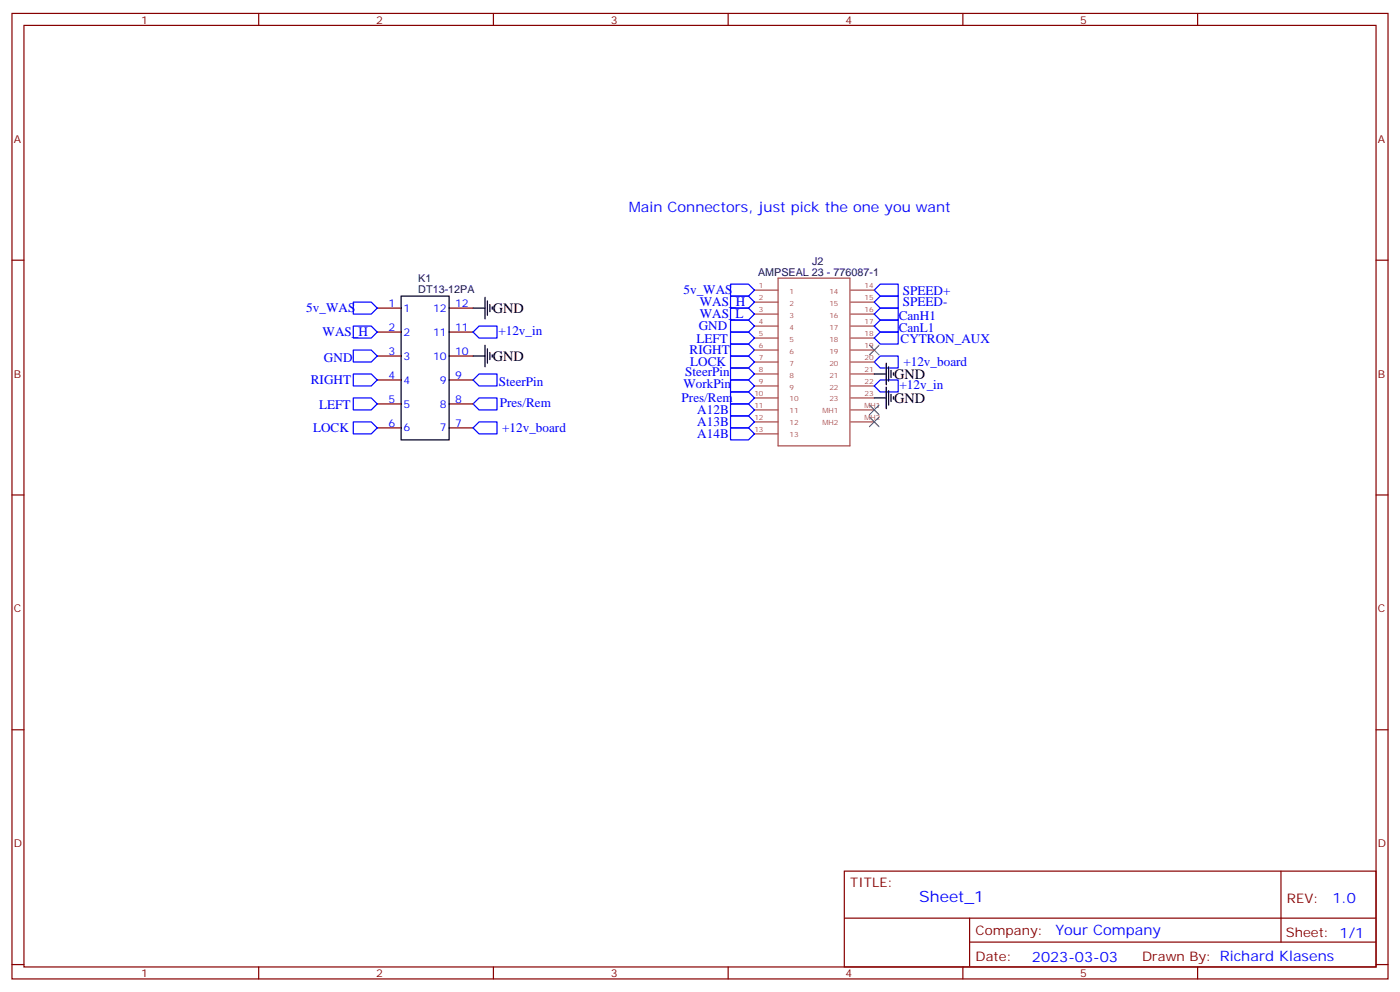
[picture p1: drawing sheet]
<svg xmlns="http://www.w3.org/2000/svg" width="412mm" height="292mm" viewBox="0 0 412 292" stroke-linecap="round" stroke-linejoin="round" font-family="sans-serif">
<g fill="none" stroke="#870000" stroke-width=".35">
<path d="M3.5 4h405.4v284.3h-405.4zM7.1 7.5h398.2v277.3h-398.2zM76.2 4v3.5M145.3 4v3.5M214.5 4v3.5M283.6 4v3.5M352.8 4v3.5M3.5 76.6h3.6M405.3 76.6h3.6M111.1 90.7h7.1M111.1 97.8h7.1M132.3 90.7h7"/>
<path d="M132.3 97.8h7M111.1 104.8h7.1M111.1 111.9h7.1M111.1 119h7.1M132.3 104.8h7M132.3 111.9h7M132.3 119h7M111.1 126h7.1M132.3 126h7M3.5 145.8h3.6M405.3 145.8h3.6M3.5 214.9h3.6"/>
<path d="M405.3 214.9h3.6M248.7 256.5h156.6v28.3h-156.6zM377.3 256.6v20.8M248.7 270.4h156.5M285.6 277.4h119.6M285.6 270.4v14.1M3.5 284.1h3.6M76.2 284.8v3.5M145.3 284.8v3.5M214.5 284.8v3.5M283.6 284.8v3.5M352.8 284.8v3.5"/>
<path d="M405.3 284.1h3.6"/>
</g>
<g fill="none" stroke="#00f" stroke-width=".35">
<path d="M104.1 96h5.3l1.7 1.8-1.7 1.8h-5.3zM104.1 89h5.3l1.7 1.7-1.7 1.8h-5.3zM141.1 96h5.3v3.6h-5.3l-1.8-1.8zM215.2 83.7h5.3l1.7 1.7-1.7 1.8h-5.3zM215.2 87.2h5.3l1.7 1.8-1.7 1.7h-5.3zM215.2 90.7h5.3l1.7 1.8-1.7 1.8h-5.3zM215.2 94.3h5.3l1.7 1.7-1.7 1.8h-5.3zM215.2 97.8h5.3l1.7 1.8-1.7 1.7h-5.3zM257.5 89l1.8-1.8h5.3v3.5h-5.3zM257.5 99.6l1.8-1.8h5.3v3.5h-5.3zM259.3 83.7h5.3v3.5h-5.3l-1.8-1.8zM259.3 94.3h5.3v3.5h-5.3l-1.8-1.8z"/>
<path d="M259.3 90.7h5.3v3.6h-5.3l-1.8-1.8zM104.1 117.2h5.3l1.7 1.8-1.7 1.7h-5.3zM104.1 110.1h5.3l1.7 1.8-1.7 1.8h-5.3zM104.1 103.1h5.3l1.7 1.7-1.7 1.8h-5.3zM139.3 119l1.8-1.8h5.3v3.5h-5.3zM141.1 110.1h5.3v3.6h-5.3l-1.8-1.8zM215.2 101.3h5.3l1.7 1.8-1.7 1.7h-5.3zM215.2 119h5.3l1.7 1.7-1.7 1.8h-5.3zM215.2 104.8h5.3l1.7 1.8-1.7 1.8h-5.3zM215.2 115.4h5.3l1.7 1.8-1.7 1.8h-5.3zM215.2 111.9h5.3l1.7 1.8-1.7 1.7h-5.3zM215.2 108.4h5.3l1.7 1.7-1.7 1.8h-5.3z"/>
<path d="M257.5 106.6l1.8-1.8h5.3v3.6h-5.3zM259.3 111.9h5.3v3.5h-5.3l-1.8-1.7zM104.1 124.2h5.3l1.7 1.8-1.7 1.8h-5.3zM139.3 126l1.8-1.8h5.3v3.6h-5.3zM215.2 122.5h5.3l1.7 1.7-1.7 1.8h-5.3zM215.2 126h5.3l1.7 1.8-1.7 1.7h-5.3z"/>
</g>
<g fill="none" stroke="#000" stroke-width=".35">
<path d="M118.2 87.2h14.1v42.3h-14.1zM139.3 90.7h3.6M142.9 87.6v6.3M143.6 88.6v4.3M144.3 89.7v2.1M145 90.4v.7M139.3 104.8h3.6M142.9 101.7v6.3M143.6 102.7v4.3M144.3 103.8v2.1M145 104.5v.7M257.5 117.2h3.6"/>
<path d="M257.5 110.1h3.6M261.1 107v6.3M261.1 114v6.4M261.8 108v4.3M261.8 115.1v4.2M262.5 109.1v2.1M262.5 116.1v2.2M263.2 109.8v.7M263.2 116.8v.7"/>
</g>
<path d="M256.1 101.7l2.8 2.8M256.1 119.3l2.8 2.8M258.9 101.7l-2.8 2.8M258.9 119.3l-2.8 2.8M256.1 122.8l2.8 2.9M258.9 122.8l-2.8 2.9" fill="none" stroke="#3c3" stroke-width=".35"/>
<g fill="none" stroke="#a64a4a" stroke-width=".35">
<path d="M222.2 85.4h7M222.2 89h7M222.2 92.5h7M222.2 96h7M222.2 99.6h7M229.2 81.9h21.2v49.4h-21.2zM250.6 85.4h6.9M250.6 89h6.9M250.6 92.5h6.9M250.6 96h6.9M250.6 99.6h6.9M222.2 103.1h7"/>
<path d="M222.2 106.6h7M222.2 110.1h7M222.2 113.7h7M222.2 117.2h7M250.6 103.1h6.9M250.6 106.6h6.9M250.6 110.1h6.9M250.6 113.7h6.9M250.6 117.2h6.9M222.2 120.7h7M222.2 124.2h7M222.2 127.8h7"/>
<path d="M250.6 120.7h6.9M250.6 124.2h6.9"/>
</g>
<text font-size="4.6" fill="#00f" x="270.8" y="265.6">Sheet_1</text>
<g font-size="4.2" fill="#00f">
<text x="185.2" y="62.5">Main Connectors, just pick the one you want</text>
<text x="392.5" y="265.8">1.0</text>
<text x="310.9" y="275.4">Your Company</text>
<text x="304" y="283.2">2023-03-03</text>
</g>
<g font-size="4.2">
<text x="145.2" y="92.1">GND</text>
<text x="145.2" y="106.3">GND</text>
<text x="263.3" y="111.5">GND</text>
<text x="263.3" y="118.6">GND</text>
</g>
<g font-size="3.9" fill="#00f">
<text x="201.4" y="86.7">5v_WAS</text>
<text x="266" y="86.8">SPEED+</text>
<text x="90.2" y="92">5v_WAS</text>
<text x="206.1" y="93.8">WAS_L</text>
<text x="206.2" y="90.2">WAS_H</text>
<text x="264.7" y="94.3">CanH1</text>
<text x="265.9" y="90.1">SPEED-</text>
<text x="95" y="99">WAS_H</text>
<text x="146.8" y="98.6">+12v_in</text>
<text x="205.1" y="100.9">LEFT</text>
<text x="205.8" y="97.3">GND</text>
<text x="264.7" y="97.8">CanL1</text>
<text x="265.3" y="100.9">CYTRON_AUX</text>
<text x="95.4" y="106.6">GND</text>
<text x="203.1" y="104.4">RIGHT</text>
<text x="203.3" y="107.9">LOCK</text>
<text x="266.1" y="107.9">+12v_board</text>
<text x="91.6" y="113.2">RIGHT</text>
<text x="146.9" y="113.7">SteerPin</text>
<text x="201.8" y="110.8">SteerPin</text>
<text x="147.2" y="119.7">Pres/Rem</text>
<text x="200.8" y="118.4">Pres/Rem</text>
<text x="201.3" y="114.4">WorkPin</text>
<text x="265" y="114.4">+12v_in</text>
<text x="94" y="120.3">LEFT</text>
<text x="205.4" y="122">A12B</text>
<text x="205.4" y="125.5">A13B</text>
<text x="92.2" y="127.3">LOCK</text>
<text x="147.9" y="127.3">+12v_board</text>
<text x="205.4" y="129">A14B</text>
</g>
<g font-size="3.9" fill="#800">
<text x="250.5" y="261.1">TITLE:</text>
<text x="379.1" y="265.8">REV:</text>
<text x="287.4" y="275.3">Company:</text>
<text x="378.7" y="275.9">Sheet: 1/1</text>
<text x="287.4" y="283">Date:</text>
<text x="336.4" y="283.1">Drawn By: Richard Klasens</text>
</g>
<g font-size="3.2" fill="#800">
<text x="41.6" y="6.9">1</text>
<text x="110.8" y="6.9">2</text>
<text x="179.9" y="6.9">3</text>
<text x="249.1" y="6.9">4</text>
<text x="318.2" y="6.9">5</text>
<text x="4.1" y="42.1">A</text>
<text x="405.9" y="42.1">A</text>
<text x="4.1" y="111.2">B</text>
<text x="405.9" y="111.2">B</text>
<text x="4.1" y="180.3">C</text>
<text x="405.9" y="180.3">C</text>
<text x="4.1" y="249.5">D</text>
<text x="405.9" y="249.5">D</text>
<text x="41.6" y="287.8">1</text>
<text x="110.8" y="287.8">2</text>
<text x="179.9" y="287.8">3</text>
<text x="249.1" y="287.8">4</text>
<text x="318.2" y="287.8">5</text>
</g>
<g font-size="3.2" fill="#000080">
<text x="239.2" y="77.9">J2</text>
<text x="123.2" y="83">K1</text>
<text x="223.3" y="81.3">AMPSEAL 23 - 776087-1</text>
<text x="123.2" y="86.1">DT13-12PA</text>
</g>
<g font-size="3.2" fill="#00f">
<text x="114.4" y="90.4">1</text>
<text x="118.9" y="91.8">1</text>
<text x="127.6" y="91.8">12</text>
<text x="134.1" y="90.4">12</text>
<text x="114.4" y="97.4">2</text>
<text x="118.9" y="98.8">2</text>
<text x="127.6" y="98.8">11</text>
<text x="134.1" y="97.4">11</text>
<text x="114.4" y="104.5">3</text>
<text x="118.9" y="105.9">3</text>
<text x="127.6" y="105.9">10</text>
<text x="134.1" y="104.5">10</text>
<text x="114.4" y="111.5">4</text>
<text x="118.9" y="113">4</text>
<text x="129.6" y="113">9</text>
<text x="134.1" y="111.5">9</text>
<text x="114.4" y="118.6">5</text>
<text x="134.1" y="118.6">8</text>
<text x="114.4" y="125.7">6</text>
<text x="118.9" y="120">5</text>
<text x="129.6" y="120">8</text>
<text x="134.1" y="125.7">7</text>
<text x="118.9" y="127.1">6</text>
<text x="129.6" y="127.1">7</text>
</g>
<g font-size="2.1" fill="#a54b4b">
<text x="223.6" y="84.7">1</text>
<text x="223.6" y="88.3">2</text>
<text x="232.6" y="86.5">1</text>
<text x="244.3" y="86.5">14</text>
<text x="254.6" y="84.7">14</text>
<text x="254.6" y="88.3">15</text>
<text x="223.6" y="91.8">3</text>
<text x="223.6" y="95.3">4</text>
<text x="232.6" y="90">2</text>
<text x="232.6" y="93.5">3</text>
<text x="244.3" y="90">15</text>
<text x="244.3" y="93.5">16</text>
<text x="254.6" y="91.8">16</text>
<text x="254.6" y="95.3">17</text>
<text x="223.6" y="98.9">5</text>
<text x="232.6" y="97.1">4</text>
<text x="232.6" y="100.6">5</text>
<text x="244.3" y="97.1">17</text>
<text x="244.3" y="100.6">18</text>
<text x="254.6" y="98.9">18</text>
<text x="223.6" y="102.4">6</text>
<text x="223.6" y="105.9">7</text>
<text x="232.6" y="104.1">6</text>
<text x="232.6" y="107.7">7</text>
<text x="244.3" y="104.1">19</text>
<text x="244.3" y="107.7">20</text>
<text x="254.6" y="102.4">19</text>
<text x="254.6" y="105.9">20</text>
<text x="223.6" y="109.4">8</text>
<text x="223.6" y="113">9</text>
<text x="232.6" y="111.2">8</text>
<text x="244.3" y="111.2">21</text>
<text x="254.6" y="109.4">21</text>
<text x="254.6" y="113">22</text>
<text x="222.2" y="116.5">10</text>
<text x="232.6" y="114.7">9</text>
<text x="232.6" y="118.2">10</text>
<text x="244.3" y="114.7">22</text>
<text x="244.3" y="118.2">23</text>
<text x="254.6" y="116.5">23</text>
<text x="222.2" y="120">11</text>
<text x="222.2" y="123.6">12</text>
<text x="232.6" y="121.8">11</text>
<text x="232.6" y="125.3">12</text>
<text x="242.3" y="121.8">MH1</text>
<text x="242.3" y="125.3">MH2</text>
<text x="254.6" y="120">MH1</text>
<text x="254.6" y="123.6">MH2</text>
<text x="222.2" y="127.1">13</text>
<text x="232.6" y="128.8">13</text>
</g>
</svg>
